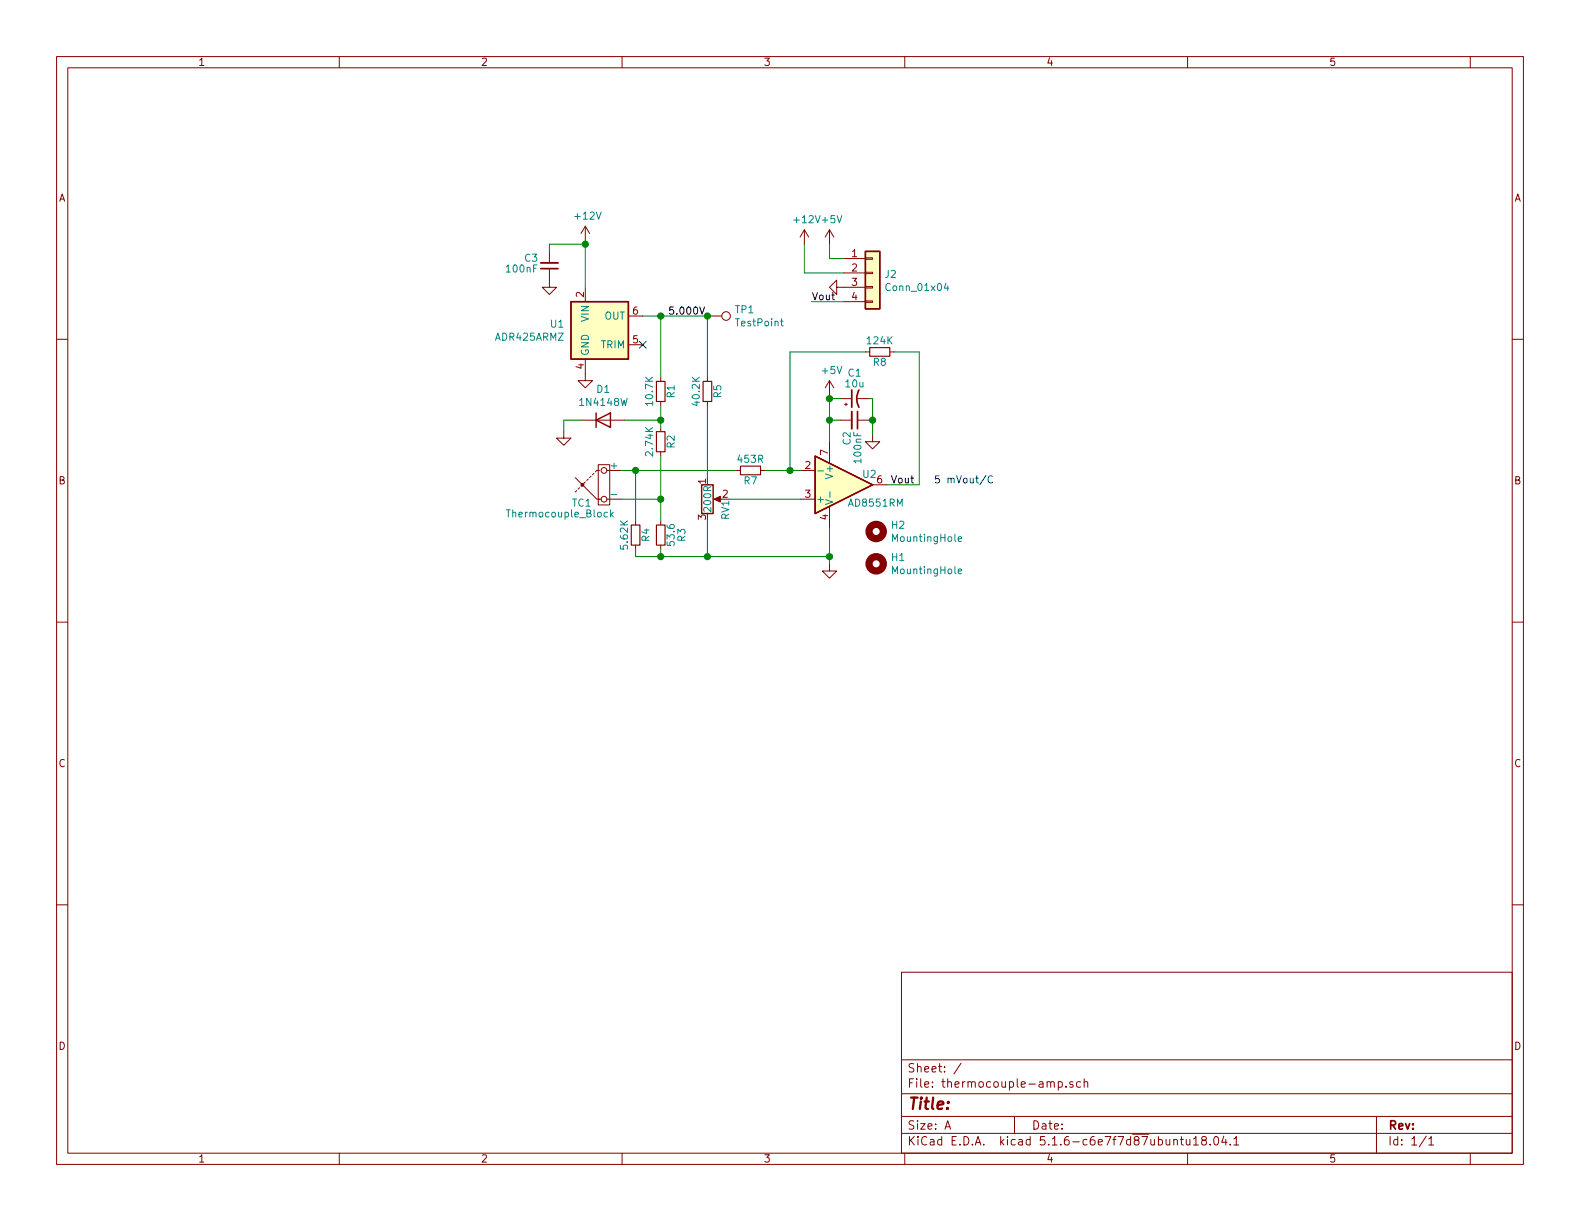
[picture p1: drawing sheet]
EESchema Schematic File Version 4
EELAYER 30 0
EELAYER END
$Descr A 11000 8500
encoding utf-8
Sheet 1 1
Title ""
Date ""
Rev ""
Comp ""
Comment1 ""
Comment2 ""
Comment3 ""
Comment4 ""
$EndDescr
$Comp
L Mechanical:MountingHole H1
U 1 1
P 6100 3925
F 0 "H1" H 6200 3971 50  0000 L CNN
F 1 "MountingHole" H 6200 3880 50  0000 L CNN
F 2 "MountingHole:MountingHole_2.7mm_M2.5" H 6100 3925 50  0001 C CNN
F 3 "~" H 6100 3925 50  0001 C CNN
	1    6100 3925
	1    0    0    -1  
$EndComp
$Comp
L Mechanical:MountingHole H2
U 1 1
P 6100 3700
F 0 "H2" H 6200 3746 50  0000 L CNN
F 1 "MountingHole" H 6200 3655 50  0000 L CNN
F 2 "MountingHole:MountingHole_2.7mm_M2.5" H 6100 3700 50  0001 C CNN
F 3 "~" H 6100 3700 50  0001 C CNN
	1    6100 3700
	1    0    0    -1  
$EndComp
$Comp
L Device:C_Small C3
U 1 1
P 3825 1850
F 0 "C3" H 3900 1800 50  0000 L CNN
F 1 "100nF" H 3900 1875 50  0000 L CNN
F 2 "Capacitor_SMD:C_0603_1608Metric" H 3825 1850 50  0001 C CNN
F 3 "~" H 3825 1850 50  0001 C CNN
	1    3825 1850
	-1   0    0    1   
$EndComp
$Comp
L Device:R_POT RV1
U 1 1
P 4925 3475
F 0 "RV1" V 5050 3400 50  0000 C CNN
F 1 "200R" V 4925 3475 50  0000 C CNN
F 2 "Potentiometer_THT:Potentiometer_Bourns_3266W_Vertical" H 4925 3475 50  0001 C CNN
F 3 "~" H 4925 3475 50  0001 C CNN
	1    4925 3475
	1    0    0    -1  
$EndComp
$Comp
L power:GND #PWR08
U 1 1
P 6075 3025
F 0 "#PWR08" H 6075 2775 50  0001 C CNN
F 1 "GND" H 6080 2852 50  0001 C CNN
F 2 "" H 6075 3025 50  0001 C CNN
F 3 "" H 6075 3025 50  0001 C CNN
	1    6075 3025
	1    0    0    -1  
$EndComp
Wire Wire Line
	5775 1700 5775 1800
$Comp
L power:GND #PWR07
U 1 1
P 5875 2000
F 0 "#PWR07" H 5875 1750 50  0001 C CNN
F 1 "GND" H 5880 1827 50  0001 C CNN
F 2 "" H 5875 2000 50  0001 C CNN
F 3 "" H 5875 2000 50  0001 C CNN
	1    5875 2000
	0    1    1    0   
$EndComp
Wire Wire Line
	5875 2100 5650 2100
Wire Wire Line
	5775 1800 5875 1800
$Comp
L Connector_Generic:Conn_01x04 J2
U 1 1
P 6075 1900
F 0 "J2" H 6155 1892 50  0000 L CNN
F 1 "Conn_01x04" H 6155 1801 50  0000 L CNN
F 2 "Connector_PinSocket_2.54mm:PinSocket_1x04_P2.54mm_Vertical" H 6075 1900 50  0001 C CNN
F 3 "~" H 6075 1900 50  0001 C CNN
	1    6075 1900
	1    0    0    -1  
$EndComp
Text Label 5650 2100 0    50   ~ 0
Vout
$Comp
L ad8551:AD8551RM U2
U 1 1
P 5875 3375
F 0 "U2" H 6000 3450 50  0000 L CNN
F 1 "AD8551RM" H 5900 3250 50  0000 L CNN
F 2 "Package_SO:MSOP-8_3x3mm_P0.65mm" H 5875 3775 50  0001 C CNN
F 3 "https://www.analog.com/media/en/technical-documentation/data-sheets/AD8551_8552_8554.pdf" H 5875 3375 50  0001 C CNN
	1    5875 3375
	1    0    0    -1  
$EndComp
$Comp
L Diode:1N4148W D1
U 1 1
P 4200 2925
F 0 "D1" H 4200 3142 50  0000 C CNN
F 1 "1N4148W" H 4200 3051 50  0000 C CNN
F 2 "Diode_SMD:D_SOD-123" H 4200 2750 50  0001 C CNN
F 3 "https://www.vishay.com/docs/85748/1n4148w.pdf" H 4200 2925 50  0001 C CNN
	1    4200 2925
	1    0    0    -1  
$EndComp
$Comp
L Device:Thermocouple_Block TC1
U 1 1
P 4125 3375
F 0 "TC1" H 4050 3250 50  0000 C CNN
F 1 "Thermocouple_Block" H 3900 3175 50  0000 C CNN
F 2 "TerminalBlock_4Ucon:TerminalBlock_4Ucon_1x02_P3.50mm_Vertical" H 3550 3425 50  0001 C CNN
F 3 "~" H 3550 3425 50  0001 C CNN
	1    4125 3375
	1    0    0    -1  
$EndComp
$Comp
L Device:R_Small R1
U 1 1
P 4600 2725
F 0 "R1" V 4525 2725 50  0000 C CNN
F 1 "10.7K" V 4675 2725 50  0000 C CNN
F 2 "Resistor_SMD:R_0603_1608Metric" H 4600 2725 50  0001 C CNN
F 3 "~" H 4600 2725 50  0001 C CNN
	1    4600 2725
	-1   0    0    1   
$EndComp
$Comp
L Device:R_Small R5
U 1 1
P 4925 2725
F 0 "R5" V 4850 2725 50  0000 C CNN
F 1 "40.2K" V 5000 2725 50  0000 C CNN
F 2 "Resistor_SMD:R_0603_1608Metric" H 4925 2725 50  0001 C CNN
F 3 "~" H 4925 2725 50  0001 C CNN
	1    4925 2725
	-1   0    0    1   
$EndComp
$Comp
L Device:R_Small R8
U 1 1
P 6125 2450
F 0 "R8" V 6050 2450 50  0000 C CNN
F 1 "124K" V 6200 2450 50  0000 C CNN
F 2 "Resistor_SMD:R_0603_1608Metric" H 6125 2450 50  0001 C CNN
F 3 "~" H 6125 2450 50  0001 C CNN
	1    6125 2450
	0    -1   -1   0   
$EndComp
$Comp
L Device:R_Small R7
U 1 1
P 5225 3275
F 0 "R7" V 5150 3275 50  0000 C CNN
F 1 "453R" V 5300 3275 50  0000 C CNN
F 2 "Resistor_SMD:R_0603_1608Metric" H 5225 3275 50  0001 C CNN
F 3 "~" H 5225 3275 50  0001 C CNN
	1    5225 3275
	0    -1   -1   0   
$EndComp
$Comp
L Device:R_Small R2
U 1 1
P 4600 3075
F 0 "R2" V 4525 3075 50  0000 C CNN
F 1 "2.74K" V 4675 3075 50  0000 C CNN
F 2 "Resistor_SMD:R_0603_1608Metric" H 4600 3075 50  0001 C CNN
F 3 "~" H 4600 3075 50  0001 C CNN
	1    4600 3075
	-1   0    0    1   
$EndComp
$Comp
L Device:R_Small R3
U 1 1
P 4600 3725
F 0 "R3" V 4450 3725 50  0000 C CNN
F 1 "53.6" V 4525 3725 50  0000 C CNN
F 2 "Resistor_SMD:R_0603_1608Metric" H 4600 3725 50  0001 C CNN
F 3 "~" H 4600 3725 50  0001 C CNN
	1    4600 3725
	-1   0    0    1   
$EndComp
$Comp
L Device:R_Small R4
U 1 1
P 4425 3725
F 0 "R4" V 4350 3725 50  0000 C CNN
F 1 "5.62K" V 4500 3725 50  0000 C CNN
F 2 "Resistor_SMD:R_0603_1608Metric" H 4425 3725 50  0001 C CNN
F 3 "~" H 4425 3725 50  0001 C CNN
	1    4425 3725
	-1   0    0    1   
$EndComp
$Comp
L Device:C_Small C2
U 1 1
P 5950 2925
F 0 "C2" H 6025 2875 50  0000 L CNN
F 1 "100nF" H 6025 2950 50  0000 L CNN
F 2 "Capacitor_SMD:C_0603_1608Metric" H 5950 2925 50  0001 C CNN
F 3 "~" H 5950 2925 50  0001 C CNN
	1    5950 2925
	0    1    1    0   
$EndComp
$Comp
L Device:CP1_Small C1
U 1 1
P 5950 2775
F 0 "C1" V 6125 2775 50  0000 C CNN
F 1 "10u" V 6050 2775 50  0000 C CNN
F 2 "Capacitor_SMD:CP_Elec_3x5.4" H 5950 2775 50  0001 C CNN
F 3 "~" H 5950 2775 50  0001 C CNN
	1    5950 2775
	0    -1   -1   0   
$EndComp
$Comp
L power:GND #PWR010
U 1 1
P 5775 3925
F 0 "#PWR010" H 5775 3675 50  0001 C CNN
F 1 "GND" H 5780 3752 50  0001 C CNN
F 2 "" H 5775 3925 50  0001 C CNN
F 3 "" H 5775 3925 50  0001 C CNN
	1    5775 3925
	1    0    0    -1  
$EndComp
$Comp
L power:GND #PWR04
U 1 1
P 4075 2600
F 0 "#PWR04" H 4075 2350 50  0001 C CNN
F 1 "GND" H 4080 2427 50  0001 C CNN
F 2 "" H 4075 2600 50  0001 C CNN
F 3 "" H 4075 2600 50  0001 C CNN
	1    4075 2600
	1    0    0    -1  
$EndComp
$Comp
L power:GND #PWR01
U 1 1
P 3825 1950
F 0 "#PWR01" H 3825 1700 50  0001 C CNN
F 1 "GND" H 3830 1777 50  0001 C CNN
F 2 "" H 3825 1950 50  0001 C CNN
F 3 "" H 3825 1950 50  0001 C CNN
	1    3825 1950
	1    0    0    -1  
$EndComp
$Comp
L power:+12V #PWR03
U 1 1
P 4075 1675
F 0 "#PWR03" H 4075 1525 50  0001 C CNN
F 1 "+12V" H 4090 1848 50  0000 C CNN
F 2 "" H 4075 1675 50  0001 C CNN
F 3 "" H 4075 1675 50  0001 C CNN
	1    4075 1675
	1    0    0    -1  
$EndComp
Wire Wire Line
	3825 1750 3825 1700
Wire Wire Line
	3825 1700 4075 1700
Wire Wire Line
	4075 1700 4075 1675
Wire Wire Line
	4075 1700 4075 2000
Connection ~ 4075 1700
NoConn ~ 4475 2400
$Comp
L power:+5V #PWR09
U 1 1
P 5775 2750
F 0 "#PWR09" H 5775 2600 50  0001 C CNN
F 1 "+5V" H 5790 2923 50  0000 C CNN
F 2 "" H 5775 2750 50  0001 C CNN
F 3 "" H 5775 2750 50  0001 C CNN
	1    5775 2750
	1    0    0    -1  
$EndComp
Wire Wire Line
	5775 2750 5775 2775
Wire Wire Line
	5775 2775 5850 2775
Connection ~ 5775 2775
Wire Wire Line
	5775 2775 5775 2925
Wire Wire Line
	5775 2925 5850 2925
Connection ~ 5775 2925
Wire Wire Line
	5775 2925 5775 3075
Wire Wire Line
	6050 2775 6075 2775
Wire Wire Line
	6075 2775 6075 2925
Wire Wire Line
	6050 2925 6075 2925
Connection ~ 6075 2925
Wire Wire Line
	6075 2925 6075 3025
Wire Wire Line
	6025 2450 5500 2450
Wire Wire Line
	5500 3275 5575 3275
Wire Wire Line
	5500 2450 5500 3275
Wire Wire Line
	5500 3275 5325 3275
Connection ~ 5500 3275
Wire Wire Line
	5125 3275 4425 3275
Wire Wire Line
	5075 3475 5575 3475
Wire Wire Line
	4925 3325 4925 2825
Wire Wire Line
	4925 2200 4600 2200
Wire Wire Line
	4925 2200 4925 2625
Wire Wire Line
	4600 2625 4600 2200
Connection ~ 4600 2200
Wire Wire Line
	4600 2200 4475 2200
Wire Wire Line
	4600 2825 4600 2925
Wire Wire Line
	4350 2925 4600 2925
Connection ~ 4600 2925
Wire Wire Line
	4600 2925 4600 2975
Wire Wire Line
	4600 3175 4600 3475
Wire Wire Line
	5775 3675 5775 3875
Wire Wire Line
	5775 3875 4925 3875
Wire Wire Line
	4600 3875 4600 3825
Connection ~ 5775 3875
Wire Wire Line
	5775 3875 5775 3925
Wire Wire Line
	4600 3875 4425 3875
Wire Wire Line
	4425 3875 4425 3825
Connection ~ 4600 3875
Wire Wire Line
	4600 3475 4325 3475
Connection ~ 4600 3475
Wire Wire Line
	4600 3475 4600 3625
Wire Wire Line
	4425 3625 4425 3275
Connection ~ 4425 3275
Wire Wire Line
	4425 3275 4325 3275
$Comp
L power:GND #PWR02
U 1 1
P 3925 3000
F 0 "#PWR02" H 3925 2750 50  0001 C CNN
F 1 "GND" H 3930 2827 50  0001 C CNN
F 2 "" H 3925 3000 50  0001 C CNN
F 3 "" H 3925 3000 50  0001 C CNN
	1    3925 3000
	1    0    0    -1  
$EndComp
Wire Wire Line
	4050 2925 3925 2925
Wire Wire Line
	3925 2925 3925 3000
Wire Wire Line
	6225 2450 6400 2450
Wire Wire Line
	6400 2450 6400 3375
Wire Wire Line
	6400 3375 6175 3375
Wire Wire Line
	4925 3625 4925 3875
Connection ~ 4925 3875
Wire Wire Line
	4925 3875 4600 3875
Text Label 4650 2200 0    50   ~ 0
5.000V
Text Label 6200 3375 0    50   ~ 0
Vout
$Comp
L power:+5V #PWR06
U 1 1
P 5775 1700
F 0 "#PWR06" H 5775 1550 50  0001 C CNN
F 1 "+5V" H 5790 1873 50  0000 C CNN
F 2 "" H 5775 1700 50  0001 C CNN
F 3 "" H 5775 1700 50  0001 C CNN
	1    5775 1700
	1    0    0    -1  
$EndComp
$Comp
L Connector:TestPoint TP1
U 1 1
P 4925 2200
F 0 "TP1" V 4879 2388 50  0000 L CNN
F 1 "TestPoint" V 4970 2388 50  0000 L CNN
F 2 "TestPoint:TestPoint_Pad_D1.0mm" H 5125 2200 50  0001 C CNN
F 3 "~" H 5125 2200 50  0001 C CNN
	1    4925 2200
	0    1    1    0   
$EndComp
Connection ~ 4925 2200
$Comp
L power:+12V #PWR05
U 1 1
P 5600 1700
F 0 "#PWR05" H 5600 1550 50  0001 C CNN
F 1 "+12V" H 5615 1873 50  0000 C CNN
F 2 "" H 5600 1700 50  0001 C CNN
F 3 "" H 5600 1700 50  0001 C CNN
	1    5600 1700
	1    0    0    -1  
$EndComp
Wire Wire Line
	5875 1900 5600 1900
Wire Wire Line
	5600 1900 5600 1700
$Comp
L Reference_Voltage:ADR425ARMZ U1
U 1 1
P 4175 2300
F 0 "U1" H 3932 2346 50  0000 R CNN
F 1 "ADR425ARMZ" H 3932 2255 50  0000 R CNN
F 2 "Package_SO:MSOP-8_3x3mm_P0.65mm" H 4175 1800 50  0001 C CNN
F 3 "https://www.analog.com/media/en/technical-documentation/data-sheets/adr420_421_423_425.pdf" H 4175 2450 50  0001 C CNN
	1    4175 2300
	1    0    0    -1  
$EndComp
Text Notes 6500 3375 0    50   ~ 0
5 mVout/C
$EndSCHEMATC
